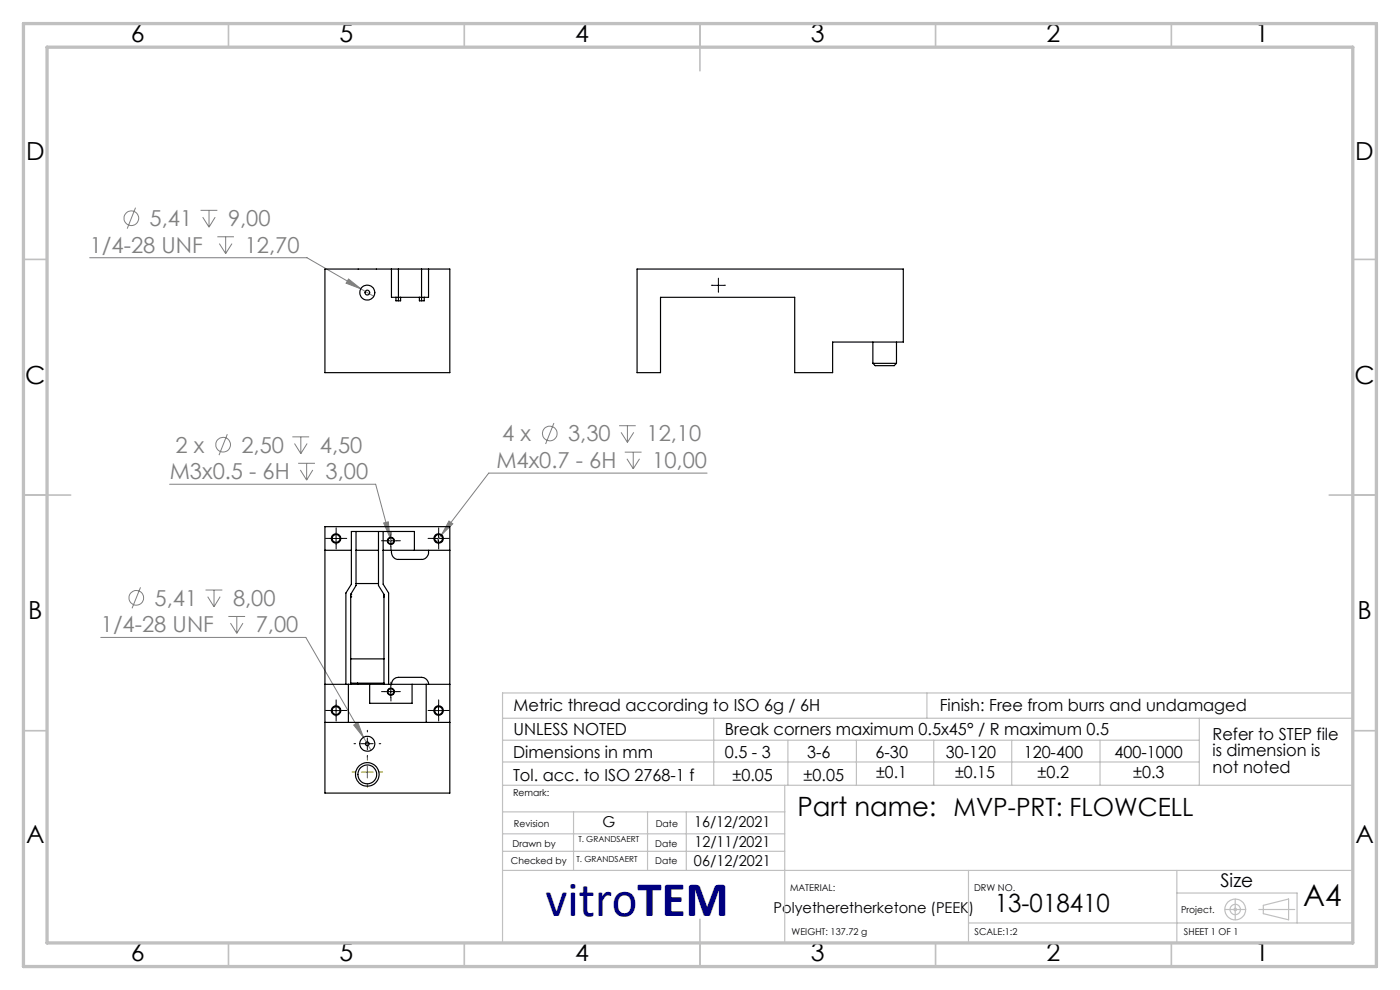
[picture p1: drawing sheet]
<svg xmlns="http://www.w3.org/2000/svg" width="297mm" height="210mm" viewBox="0 0 297 210" stroke-linecap="round" stroke-linejoin="round" font-family="sans-serif">
<g fill="none" stroke="#808080" stroke-width=".21">
<path d="M19 54.7h46.1l14.2 8.2M28.8 44.1l-1.8 4.4M42.5 44.6h3.6M43 46.1l1.3 2.1M44.3 44.6v3.6M45.6 46.1l-1.3 2.1M46.1 50.2h3.5M46.5 51.7l1.4 2.1M47.9 50.2v3.6M49.2 51.7l-1.3 2.1M73.9 59.2l2.7 2.1-3.2-1.2zM48.2 92.1l-1.7 4.4"/>
<path d="M62 92.7h3.6M62.5 94.1l1.3 2.1M63.3 98.3h3.5M63.7 99.7l1.4 2.1M63.8 92.7v3.5M65.1 98.3v3.5M65.2 94.1l-1.4 2.1M66.4 99.7l-1.3 2.1M117.5 89.7l-1.8 4.5M131.3 90.3h3.6M131.8 91.7l1.3 2.1M132.5 95.9h3.6"/>
<path d="M133 97.3l1.3 2.1M133.1 90.3v3.5M134.3 95.9v3.5M134.4 91.7l-1.3 2.1M135.7 97.3l-1.4 2.1M36 102.7h43.7l3.4 12.8M81.4 110.9l1-.2 .3 3.3zM93.7 113.4l-1.3 1.6M95.2 110.5l.9 .6-2.4 2.3zM150 100.4h-46.3l-10 13M21.4 135.2h43.5l12.2 21.2M29.8 124.6l-1.8 4.4"/>
<path d="M43.6 125.2h3.6M44.1 126.6l1.3 2.1M45.4 125.2v3.5M46.7 126.6l-1.3 2.1M48.4 130.8h3.6M48.9 132.2l1.3 2.1M50.2 130.8v3.5M51.5 132.2l-1.3 2.1M75 153.8l.9-.5 1.2 3.1zM77.1 156.4l1.6 2.7"/>
<circle cx="27.9" cy="46.3" r="1.56"/>
<circle cx="47.3" cy="94.3" r="1.56"/>
<circle cx="116.6" cy="92" r="1.55"/>
<circle cx="28.9" cy="126.8" r="1.55"/>
</g>
<g fill="none" stroke="#c0c0c0" stroke-width=".25">
<path d="M106.6 152.4h180.1M106.7 157h147.7M151.4 152.4v14.2M167.1 157v9.6M181.7 157v9.6M196.6 147v5.4M198.1 157v9.6M214.6 157v9.6M233.4 157v9.6M254.4 152.4v14.2M286.7 147h-180.1v52.7M106.6 166.6h180.1"/>
<path d="M106.6 161.6h147.8M106.6 176.9h59.9M106.6 172.2h59.9M121.7 172.2v12.4M137.4 172.2v12.4M145.6 172.2v12.3M166.5 166.6v33.2M106.6 180.6h59.9M106.6 184.6h180.1M205.5 195.8h81.2M205.5 184.6v15.2M249.7 184.6v15.2"/>
<path d="M249.7 189.4h25.5v6.4M259.9 192.9h4.4M262 190.7v4.4M267.1 192.9h7.6M268 192l5.4-1.3v4.4l-5.4-1.3z"/>
<circle cx="262" cy="192.9" r=".27"/>
<circle cx="262" cy="192.9" r="2.21"/>
<circle cx="262" cy="192.9" r="1.11"/>
</g>
<g fill="none" stroke="#000" stroke-width=".21" stroke-dasharray="15.2 1.3 1.3 1.3">
<path d="M152.4 59.3v-.3M151.2 60.5h-.3M152.4 61.8v.2M153.7 60.5h.2M70.1 114.2h-1M71.3 113v-1M71.3 115.5v1M72.6 114.2h1M81.7 114.7h-.8M82.9 113.5v-.8M82.9 116v.7M84.2 114.7h.7"/>
<path d="M91.8 114.2h-1M93.1 113v-1M93.1 115.5v1M94.3 114.2h1M70.1 150.7h-1M71.3 149.5v-1M71.3 152v1M72.6 150.7h1M75.4 157.8h-.3M77.9 155.3v-.4M80.4 157.8h.4M81.7 146.7h-.8"/>
<path d="M82.9 145.5v-.8M82.9 148v.7M84.2 146.7h.7M91.8 150.7h-1M93.1 149.5v-1M93.1 152v1M94.3 150.7h1M77.9 160.3v.3"/>
</g>
<g fill="none" stroke="#000" stroke-width=".21">
<path d="M152.4 59.3v2.5M151.1 60.5h2.5M70 114.2h2.5M71.3 113v2.5M81.7 114.7h2.5M82.9 113.5v2.5M91.8 114.2h2.5M93 113v2.5M70 150.7h2.5M71.3 149.5v2.5M76.7 157.8h2.5M77.9 156.5v2.5"/>
<path d="M81.7 146.7h2.5M82.9 145.5v2.5M91.8 150.7h2.5M93 149.5v2.5"/>
</g>
<path d="M75.4 163.8h-.7M77.9 161.3v-.8M77.9 166.3v.7M80.4 163.8h.8" fill="none" stroke="#808000" stroke-width=".21" stroke-dasharray="15.2 1.3 1.3 1.3"/>
<path d="M76.7 163.8h2.5M77.9 162.5v2.5" fill="none" stroke="#808000" stroke-width=".21"/>
<g fill="none" stroke="#c0c0c0" stroke-width=".35">
<path d="M48.5 5v5M98.5 5v5M148.5 5v10M198.5 5v5M248.5 5v5M5 55h5M287 55h5M5 105h10M282 105h10M5 155h5M287 155h5M148.5 195v10"/>
<path d="M48.5 200v5M98.5 200v5M198.5 200v5M248.5 200v5"/>
</g>
<path d="M5 5h287v200h-287zM10 10h277v190h-277z" fill="none" stroke="#c0c0c0" stroke-width=".7"/>
<path d="M73.9 59.2l-.5 .9 3.2 1.2zM75 153.8l2.1 2.6-1.2-3.1zM95.2 110.5l-1.5 2.9 2.4-2.3zM81.4 110.9l1.3 3.1-.3-3.3z" fill="#808080"/>
<g fill="none" stroke="#000" stroke-width=".25">
<path d="M83 57.1h1.5M83 57.1h-14.1v21.9h26.5v-21.9h-4.5M83 57.1v6h1M84.5 57.1h4.9M84.5 57.1v6.7M89.4 57.1h1.5M89.4 57.1v6.7M90.9 57.1v6h-.9M135.1 57.1h56.5v15.5h-15v6.4h-8v-15.9h-28.5v15.9h-5zM84 63.1h6M84 63.1v.7h1v-.7M89 63.1v.7h1v-.7"/>
<path d="M185.2 77.1l.5 .5h4l.5-.5M185.2 77.1h5M185.2 72.6v4.5M190.2 72.6v4.5M68.9 111.7h26.5v56.5h-26.5zM68.9 116.7h5.6M75.5 116.7h4.8M75.5 112.7v11.5l-1.1 1.9M80.3 112.7v11.5l1.2 1.9v18.8M81.3 116.7h14.1M81.3 112.7v11.2l1.1 1.9v19.4M83 116.7a1.57 1.57 0 0 0 1.5 2h4.9a1.57 1.57 0 0 0 1.5-2"/>
<path d="M87.9 116.7v-4h-13.4v11.2l-1.1 1.9v19.4M74.4 126.6h.1M74.4 126.1h.1M74.4 139.8h7.1M74.4 126.1v18.8M75.5 123.8h4.8M81.4 126.1l.1 .5M68.9 145.2h26.5M68.9 153.2h26.5M73.9 145.2v8M74.4 144.9v.3M74.4 144.9h7.1"/>
<path d="M75.9 144.9v.3M78.4 145.2v4h9v-4M81.5 144.9v.3M83 145.2a1.49 1.49 0 0 1 1.5-1.5h4.9a1.49 1.49 0 0 1 1.5 1.5M90.4 145.2v8"/>
<circle cx="77.9" cy="62.1" r="1.6"/>
<circle cx="77.9" cy="62.1" r=".5"/>
<circle cx="71.3" cy="114.2" r=".99"/>
<circle cx="71.3" cy="114.2" r=".82"/>
<circle cx="82.9" cy="114.7" r=".75"/>
<circle cx="82.9" cy="114.7" r=".62"/>
<circle cx="93" cy="114.2" r=".99"/>
<circle cx="93" cy="114.2" r=".83"/>
<circle cx="71.3" cy="150.7" r=".82"/>
<circle cx="71.3" cy="150.7" r="1"/>
<circle cx="77.9" cy="157.8" r=".39"/>
<circle cx="77.9" cy="157.8" r="1.59"/>
<circle cx="82.9" cy="146.7" r=".75"/>
<circle cx="82.9" cy="146.7" r=".62"/>
<circle cx="93" cy="150.7" r="1"/>
<circle cx="93" cy="150.7" r=".83"/>
<circle cx="77.9" cy="164.3" r="2"/>
<circle cx="77.9" cy="164.3" r="2.5"/>
</g>
<text font-size="10.6" fill="#000080" x="115.8" y="194.4">vitroTEM</text>
<text font-size="6.3" x="276.5" y="192.2">A4</text>
<text font-size="5.6" x="169.2" y="173.1">Part name: MVP-PRT: FLOWCELL</text>
<g font-size="5.3">
<text x="27.8" y="8.9">6</text>
<text x="72" y="8.9">5</text>
<text x="122" y="8.9">4</text>
<text x="172" y="8.9">3</text>
<text x="222" y="8.9">2</text>
<text x="266.3" y="8.9">1</text>
<text x="5.5" y="33.9">D</text>
<text x="287.5" y="33.9">D</text>
<text x="5.3" y="81.4">C</text>
<text x="287.3" y="81.4">C</text>
<text x="6" y="131.4">B</text>
<text x="288" y="131.4">B</text>
<text x="5.5" y="178.9">A</text>
<text x="287.5" y="178.9">A</text>
<text x="211" y="193.5">13-018410</text>
<text x="27.8" y="203.9">6</text>
<text x="72" y="203.9">5</text>
<text x="122" y="203.9">4</text>
<text x="172" y="203.9">3</text>
<text x="222" y="203.9">2</text>
<text x="266.3" y="203.9">1</text>
</g>
<g font-size="4.7" fill="#808080">
<text x="31.7" y="48">5,41</text>
<text x="48.4" y="48">9,00</text>
<text x="19" y="53.6">1/4-28 UNF</text>
<text x="51.9" y="53.6">12,70</text>
<text x="106.5" y="93.6">4 x</text>
<text x="120.5" y="93.6">3,30</text>
<text x="137.1" y="93.6">12,10</text>
<text x="36" y="101.6">M3x0.5 - 6H</text>
<text x="37.2" y="96">2 x</text>
<text x="51.2" y="96">2,50</text>
<text x="67.9" y="96">4,50</text>
<text x="69.1" y="101.6">3,00</text>
<text x="105.3" y="99.3">M4x0.7 - 6H</text>
<text x="138.4" y="99.3">10,00</text>
<text x="32.8" y="128.5">5,41</text>
<text x="49.4" y="128.5">8,00</text>
<text x="21.4" y="134.1">1/4-28 UNF</text>
<text x="54.3" y="134.1">7,00</text>
</g>
<text font-size="4" x="258.9" y="188.1">Size</text>
<g font-size="3.5">
<text x="108.9" y="156">UNLESS NOTED</text>
<text x="108.9" y="150.8">Metric thread according to ISO 6g / 6H</text>
<text x="153.8" y="156">Break corners maximum 0.5x45° / R maximum 0.5</text>
<text x="199.3" y="150.8">Finish: Free from burrs and undamaged</text>
<text x="108.8" y="160.7">Dimensions in mm</text>
<text x="153.8" y="160.7">0.5 - 3</text>
<text x="171.2" y="160.7">3-6</text>
<text x="185.7" y="160.7">6-30</text>
<text x="200.6" y="160.7">30-120</text>
<text x="217.2" y="160.7">120-400</text>
<text x="236.5" y="160.7">400-1000</text>
<text x="257.2" y="156.9">Refer to STEP file</text>
<text x="257.2" y="160.4">is dimension is</text>
<text x="108.8" y="165.6">Tol. acc. to ISO 2768-1 f</text>
<text x="155.4" y="165.6">±0.05</text>
<text x="170.5" y="165.6">±0.05</text>
<text x="185.9" y="165">±0.1</text>
<text x="202.6" y="165">±0.15</text>
<text x="220.1" y="165">±0.2</text>
<text x="240.4" y="165">±0.3</text>
<text x="257.2" y="163.9">not noted</text>
</g>
<g font-size="3.2">
<text x="127.8" y="175.5">G</text>
<text x="147.2" y="175.5">16/12/2021</text>
<text x="147.3" y="179.7">12/11/2021</text>
<text x="147.2" y="183.7">06/12/2021</text>
<text x="164.1" y="193.6">Polyetheretherketone (PEEK)</text>
</g>
<g font-size="2">
<text x="108.8" y="168.9">Remark:</text>
<text x="108.7" y="179.6">Drawn by</text>
<text x="109" y="175.5">Revision</text>
<text x="139" y="179.6">Date</text>
<text x="139.1" y="175.5">Date</text>
<text x="108.4" y="183.2">Checked by</text>
<text x="139" y="183.2">Date</text>
<text x="167.6" y="189">MATERIAL:</text>
<text x="206.6" y="189">DRW NO.</text>
<text x="250.6" y="193.6">Project.</text>
<text x="167.9" y="198.4">WEIGHT: 137.72 g</text>
<text x="206.8" y="198.4">SCALE:1:2</text>
<text x="251.2" y="198.4">SHEET 1 OF 1</text>
</g>
<g font-size="1.8">
<text x="122.7" y="178.6">T. GRANDSAERT</text>
<text x="122.3" y="182.8">T. GRANDSAERT</text>
</g>
</svg>
